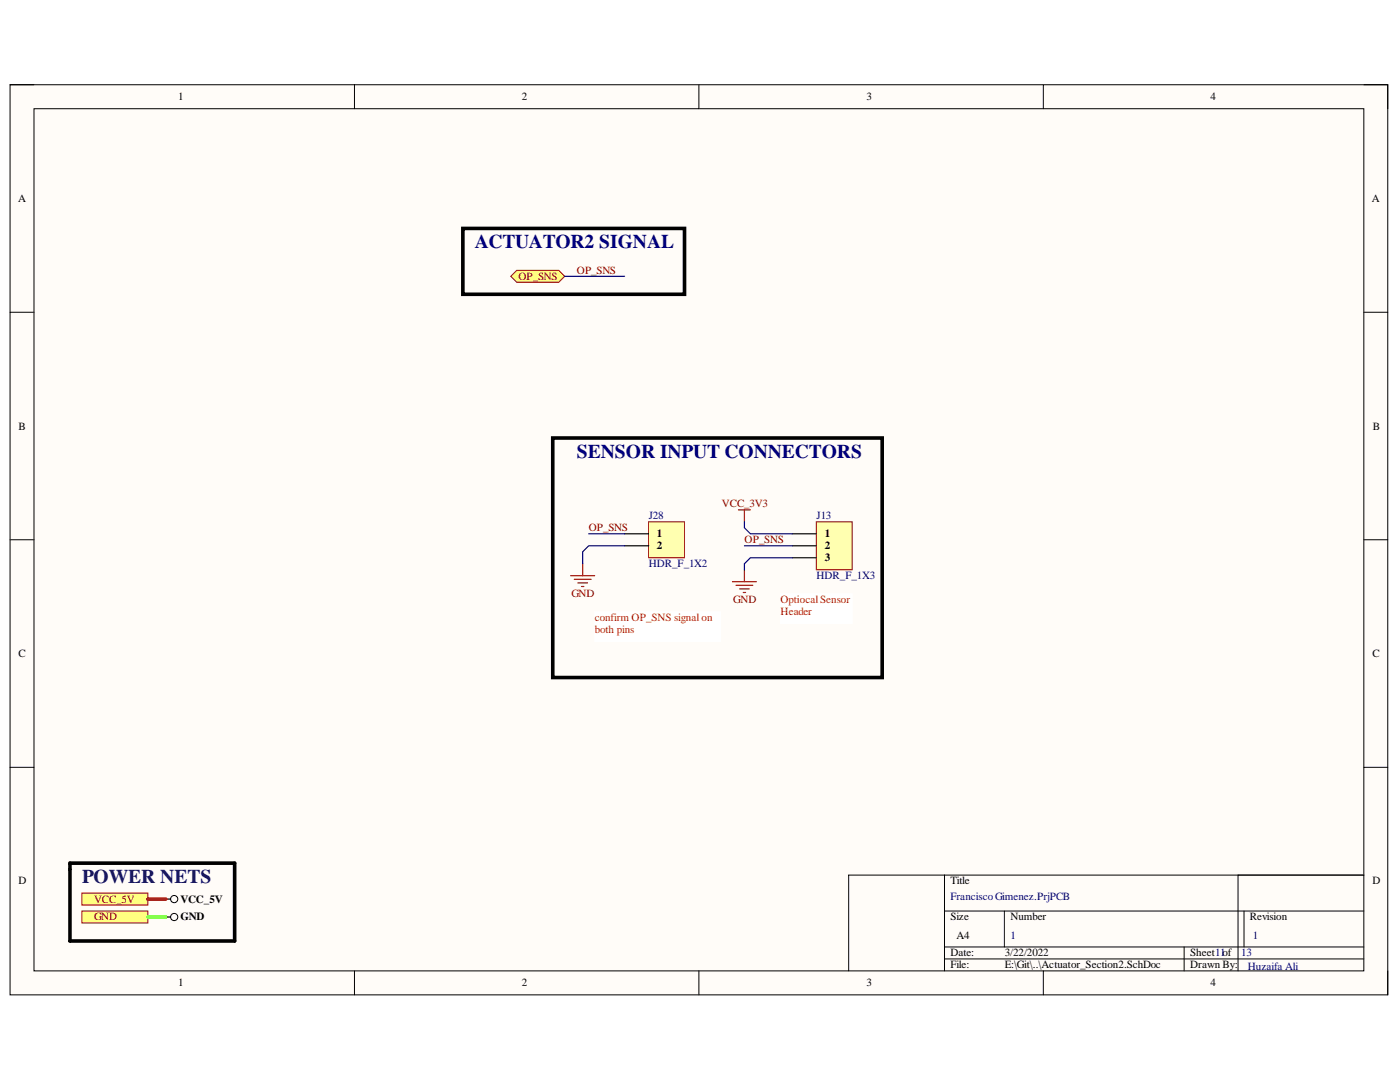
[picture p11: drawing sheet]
<svg xmlns="http://www.w3.org/2000/svg" width="279mm" height="216mm" viewBox="0 0 279 216" stroke-linecap="round" stroke-linejoin="round" font-family="sans-serif">
<path d="M2 16.9h275v181.6h-275z" fill-rule="evenodd" fill="#fffcf8"/>
<path d="M2 16.9h275v181.6h-275z" fill="none" stroke="#000" stroke-width=".2"/>
<path d="M6.8 21.7h265.4v172h-265.4z" fill-rule="evenodd" fill="#fffcf8"/>
<g fill="none" stroke="#000" stroke-width=".2">
<path d="M2 16.9h4.8M70.7 16.9v4.8M139.5 16.9v4.8M208.2 16.9v4.8M272.2 16.9h4.8v4.8M6.8 21.7h265.4v172h-265.4zM2 62.3h4.8M272.2 62.3h4.8M2 107.7h4.8M272.2 107.7h4.8M2 153.1h4.8M272.2 153.1h4.8"/>
<path d="M188.5 174.6v19.1M247.1 174.6v19.1M272.2 174.6h-102.8v19.1M70.7 193.7v4.8M139.5 193.7v4.8M188.5 181.8h83.7M188.5 189h83.7M188.5 191.3h83.7M200.4 181.8v7.2M208.2 193.7v4.8M236.3 189v4.7M248.3 181.8v7.2"/>
<path d="M277 193.7v4.8"/>
</g>
<path d="M113.9 114.9h4.8M114.6 115.6h3.4M115.3 116.3h1.9M116 117h.5M116.3 112.5v2.4M146.2 116.1h4.8M146.9 116.8h3.3M147.4 101.7h2.4M147.6 117.5h1.9M148.3 118.2h.5M148.6 101.7v2.4M148.6 113.7v2.4" fill="none" stroke="#800000" stroke-width=".24"/>
<path d="M16.3 181.8h13.2v2.4h-13.2z" fill-rule="evenodd" fill="#ffff80"/>
<path d="M16.3 181.8h13.2v2.4h-13.2z" fill="none" stroke="#800000" stroke-width=".2"/>
<circle cx="34.8" cy="183" r=".72" fill="none" stroke="#000" stroke-width=".2"/>
<path d="M33.1 183h.9" fill="none" stroke="#000" stroke-width=".24"/>
<path d="M16.3 178.2h13.2v2.4h-13.2z" fill-rule="evenodd" fill="#ffff80"/>
<path d="M16.3 178.2h13.2v2.4h-13.2z" fill="none" stroke="#800000" stroke-width=".2"/>
<circle cx="34.8" cy="179.4" r=".72" fill="none" stroke="#000" stroke-width=".2"/>
<path d="M33.1 179.4h.9" fill="none" stroke="#000" stroke-width=".24"/>
<path d="M92.4 45.6h44.2v13.1h-44.2zM110.3 87.4h65.8v47.8h-65.8zM14 172.2h32.8v15.6h-32.8z" fill="none" stroke="#000" stroke-width=".72"/>
<path d="M118.7 122h25.1v6h-25.1z" fill-rule="evenodd" fill="#fff"/>
<path d="M118.7 122h25.1v6h-25.1z" fill="none" stroke="#fff" stroke-width=".2"/>
<path d="M101.9 55.1l1.2-1.2h8.4l1.2 1.2-1.2 1.2h-8.4z" fill-rule="evenodd" fill="#ffff80"/>
<path d="M101.9 55.1l1.2-1.2h8.4l1.2 1.2-1.2 1.2h-8.4z" fill="none" stroke="#800000" stroke-width=".2"/>
<path d="M162.9 104.1h7.2v9.6h-7.2z" fill-rule="evenodd" fill="#ffffb0"/>
<path d="M162.9 104.1h7.2v9.6h-7.2z" fill="none" stroke="#800000" stroke-width=".2"/>
<path d="M158.1 106.5h4.8M158.1 108.9h4.8M158.1 111.3h4.8" fill="none" stroke="#000" stroke-width=".24"/>
<path d="M155.7 118.5h14.4v5.9h-14.4z" fill-rule="evenodd" fill="#fff"/>
<path d="M155.7 118.5h14.4v5.9h-14.4z" fill="none" stroke="#fff" stroke-width=".2"/>
<path d="M129.4 104.1h7.2v7.2h-7.2z" fill-rule="evenodd" fill="#ffffb0"/>
<path d="M129.4 104.1h7.2v7.2h-7.2z" fill="none" stroke="#800000" stroke-width=".2"/>
<path d="M124.7 106.5h4.7M124.7 108.9h4.7" fill="none" stroke="#000" stroke-width=".24"/>
<path d="M112.7 55.1h12M117.5 106.5h7.2M124.7 108.9h-7.2l-1.2 1.2v2.4M148.6 104.1v1.2l1.2 1.2h8.3M148.6 108.9h9.5M158.1 111.3h-8.3l-1.2 1.2v1.2" fill="none" stroke="#000080" stroke-width=".24"/>
<path d="M29.5 183h3.6" fill="none" stroke="#0f0" stroke-width=".72"/>
<path d="M29.5 179.4h3.6" fill="none" stroke="#f00" stroke-width=".72"/>
<g font-size="3.9" fill="#000080">
<text x="94.8" y="49.5">ACTUATOR2 SIGNAL</text>
<text x="115.1" y="91.3">SENSOR INPUT CONNECTORS</text>
</g>
<text font-size="3.9" fill="#0e0e63" x="16.4" y="176.1">POWER NETS</text>
<g font-size="2.2">
<text x="35.6" y="20">1</text>
<text x="104.1" y="20">2</text>
<text x="173" y="20">3</text>
<text x="241.6" y="20">4</text>
<text x="3.6" y="40.3">A</text>
<text x="273.8" y="40.3">A</text>
<text x="3.7" y="85.7">B</text>
<text x="274" y="85.7">B</text>
<text x="131.1" y="107.2">1</text>
<text x="164.6" y="107.2">1</text>
<text x="131.1" y="109.6">2</text>
<text x="164.6" y="109.6">2</text>
<text x="164.6" y="112">3</text>
<text x="3.7" y="131.1">C</text>
<text x="273.9" y="131.1">C</text>
<text x="3.7" y="176.5">D</text>
<text x="189.7" y="176.5">Title</text>
<text x="273.9" y="176.5">D</text>
<text x="36" y="183.7">GND</text>
<text x="36" y="180.1">VCC_5V</text>
<text x="189.7" y="183.7">Size</text>
<text x="201.7" y="183.7">Number</text>
<text x="249.5" y="183.7">Revision</text>
<text x="189.7" y="190.8">Date:</text>
<text x="190.9" y="187.3">A4</text>
<text x="200.5" y="190.8">3/22/2022</text>
<text x="237.5" y="190.8">Sheet11of</text>
<text x="35.6" y="196.8">1</text>
<text x="104.1" y="196.8">2</text>
<text x="173" y="196.8">3</text>
<text x="189.7" y="193.2">File:</text>
<text x="200.5" y="193.2">E:\Git\..\Actuator_Section2.SchDoc</text>
<text x="237.5" y="193.2">Drawn By:</text>
<text x="241.6" y="196.8">4</text>
</g>
<g font-size="2.2" fill="#800000">
<text x="103.5" y="55.8">OP_SNS</text>
<text x="115.1" y="54.7">OP_SNS</text>
<text x="144" y="101.2">VCC_3V3</text>
<text x="117.5" y="106">OP_SNS</text>
<text x="148.6" y="108.4">OP_SNS</text>
<text x="114" y="119.2">GND</text>
<text x="146.3" y="120.4">GND</text>
<text x="18.8" y="183.7">GND</text>
<text x="18.8" y="180.1">VCC_5V</text>
</g>
<g font-size="2.2" fill="#000080">
<text x="129.5" y="103.7">J28</text>
<text x="163" y="103.7">J13</text>
<text x="129.5" y="113.2">HDR_F_1X2</text>
<text x="163" y="115.6">HDR_F_1X3</text>
<text x="189.7" y="179.5">FranciscoGimenez.PrjPCB</text>
<text x="201.7" y="187.3">1</text>
<text x="247.7" y="190.8">13</text>
<text x="250" y="187.3">1</text>
<text x="249" y="193.5">Huzaifa Ali</text>
</g>
<g font-size="2.2" fill="#f00">
<text x="118.7" y="123.9">confirm OP_SNS signal on</text>
<text x="155.8" y="120.4">OptiocalSensor</text>
<text x="155.8" y="122.7">Header</text>
<text x="118.7" y="126.3">both pins</text>
</g>
</svg>
